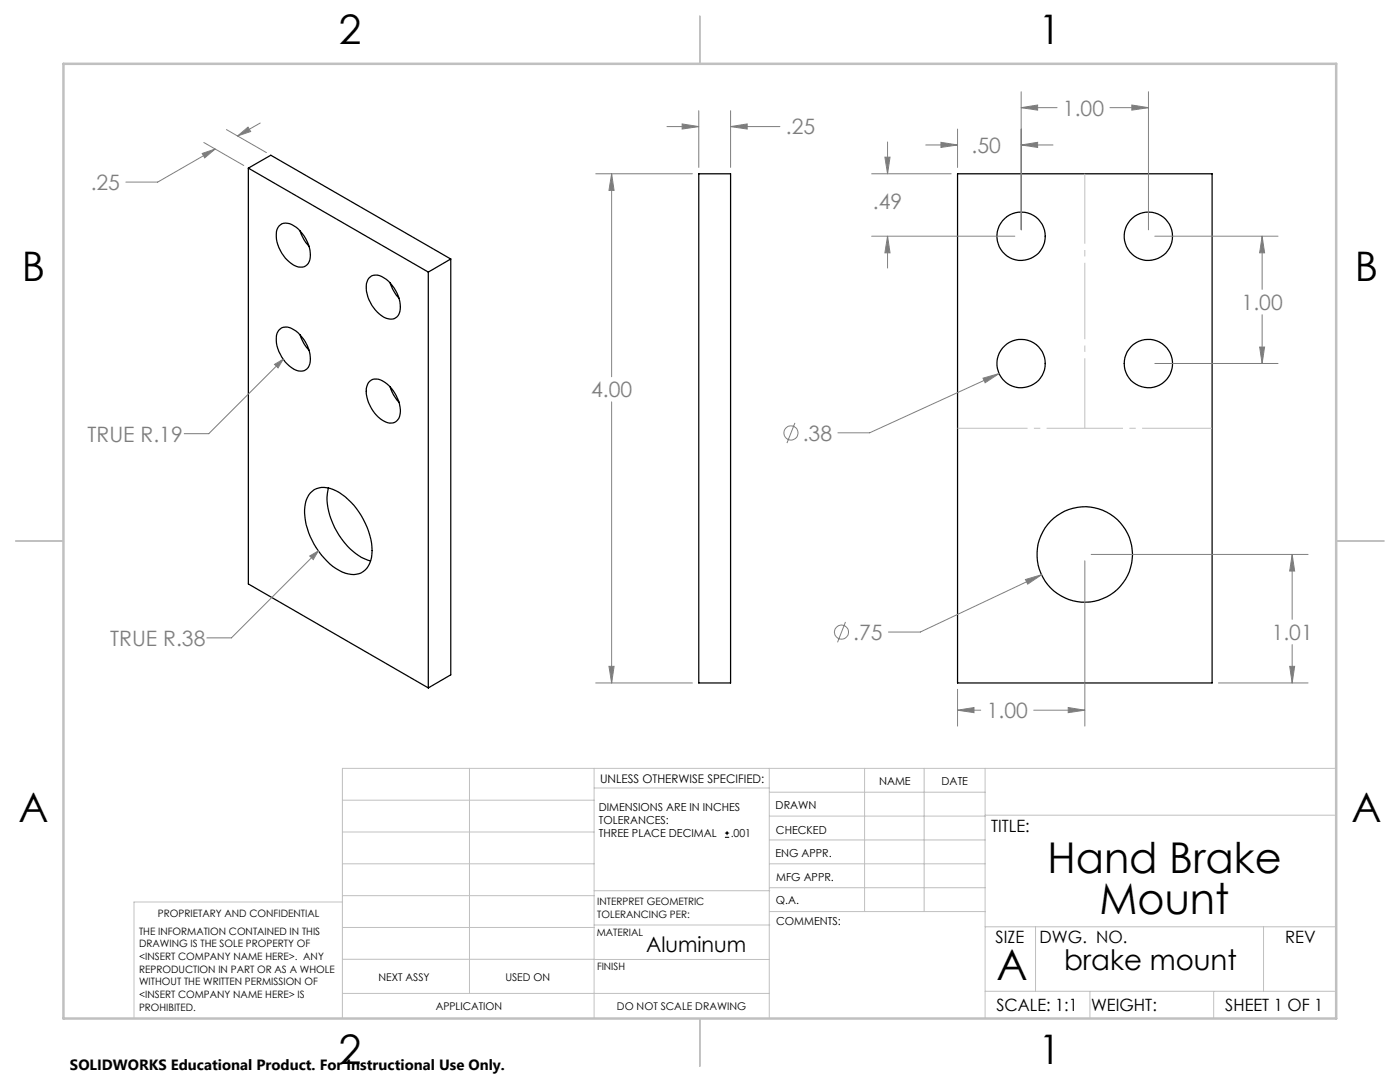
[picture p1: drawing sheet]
<svg xmlns="http://www.w3.org/2000/svg" width="279mm" height="216mm" viewBox="0 0 279 216" stroke-linecap="round" stroke-linejoin="round" font-family="sans-serif">
<g fill="none" stroke="#000" stroke-width=".25">
<path d="M49.6 33.5l35.9 20.8M49.6 33.5v83l35.9 20.8M49.6 33.5l4.4-2.5 36 20.7M139.5 34.7h6.3v101.6h-6.3zM191.1 34.7h50.8v101.6h-50.8zM55.7 45.1a2.19 2.19 0 0 1 2.9-.1 7.1 7.1 0 0 1 3.2 6.8 1.97 1.97 0 0 1-3.2 1.1 7.2 7.2 0 0 1-3.3-7.1zM59.9 46.1l.8 1.8 1 1.2M73.6 55.5a2.2 2.2 0 0 1 3-.1 7.1 7.1 0 0 1 3.2 6.8 1.9 1.9 0 0 1-2.8 1.3 7.1 7.1 0 0 1-3.9-6.9zM77.9 56.4l.5 1.3 1.2 1.8M85.5 54.3v83M90 51.7l-4.5 2.6M90 51.7v83l-4.5 2.6"/>
<path d="M55.7 65.9a2.19 2.19 0 0 1 2.9-.1 7.1 7.1 0 0 1 3.2 6.8 1.97 1.97 0 0 1-3.2 1.1 7.4 7.4 0 0 1-3.4-6.7zM59.9 66.8l.8 1.9 1 1.2M73.8 76.1a2.39 2.39 0 0 1 3 .2 7 7 0 0 1 2.9 6.8 2.03 2.03 0 0 1-3.3 .8 7.2 7.2 0 0 1-3.2-6.8zM77.9 77.2l.6 1.6 1.1 1.5M61.9 98.4a4 4 0 0 1 5.2-.5 14.5 14.5 0 0 1 7.1 12.6 3.9 3.9 0 0 1-5.9 3.6 14.3 14.3 0 0 1-7.4-13.1l.2-1.2zM65.5 97.4a12.1 12.1 0 0 0 2.1 9.4 11.8 11.8 0 0 0 6.3 5.1"/>
<circle cx="203.8" cy="47.1" r="4.8"/>
<circle cx="229.2" cy="47.1" r="4.8"/>
<circle cx="203.8" cy="72.5" r="4.8"/>
<circle cx="229.2" cy="72.5" r="4.8"/>
<circle cx="216.5" cy="110.6" r="9.5"/>
</g>
<g fill="none" stroke="#808080" stroke-width=".2">
<path d="M203.8 18.3v27.6M229.2 18.3v27.6M40.4 30.6l2.5-.9-2 1.8zM40.7 28.4l7.9 4.6M42.9 29.7l-11.4 6.6h-6.4M45.2 25.9l8 4.5M47.4 27.1l2.1-1.7 .5 .8zM51.9 24.6l-4.5 2.5M118.9 34.7h19.3M122.1 34.7l.5 3.3h-1.1zM122.1 34.7v40.5M133.1 25.3h6.4"/>
<path d="M136.1 24.7l3.4 .6-3.4 .5zM139.5 22.1v11.3M145.8 25.3l3.3-.6v1.1zM145.8 22.1v11.3M145.8 25.3h9.8M174 34.7h15.8M176.6 31.4h1l-.5 3.3zM177.1 28.3v6.4M184.7 28.9h6.4M187.8 28.4l3.3 .5-3.3 .5zM191.1 25.8v7.6M203.8 28.9l3.3-.5v1z"/>
<path d="M203.8 21.5l3.3-.5v1zM203.8 28.9h6.3M203.8 21.5h7.2M221.5 21.5h7.7M225.9 21l3.3 .5-3.3 .5zM174 47.1h28.5M177.1 47.1l.5 3.3h-1zM177.1 47.1v6.4M230.5 47.1h24.6M251.9 47.1l.5 3.3h-1zM251.9 47.1v10.6M54.8 72.7l1.7-1-1 1.7z"/>
<path d="M56.5 71.7l-14.8 14.8h-4.9M196.2 75.5l3.2-1-2.8 1.9zM199.4 74.5l-25.8 11.9h-6.4M230.5 72.5h24.6M251.4 69.3h1l-.5 3.2zM251.9 62.8v9.7M122.1 80.2v56.1M158.6 84.4l-1.5 4M61.8 110.9l1.7-1-1 1.8zM63.5 109.9l-17.3 17.4h-4.9M204.6 115.6l3.3-.9-2.8 1.9zM207.9 114.7l-24.2 11.4h-6.4"/>
<path d="M216.5 111.9v33M217.8 110.6h43.3M257.9 110.6l.5 3.3h-1zM257.9 110.6v13M118.9 136.3h19.3M121.5 133h1.1l-.5 3.3zM168.7 124.1l-1.6 4.1M191.1 137.5v7.4M243.2 136.3h17.9M257.4 133h1l-.5 3.3zM257.9 128.6v7.7M191.1 141.7l3.3-.5v1z"/>
<path d="M191.1 141.7h4.6M206.3 141.7h10.2M213.2 141.2l3.3 .5-3.3 .5z"/>
<circle cx="157.9" cy="86.4" r="1.42"/>
<circle cx="167.9" cy="126.1" r="1.4"/>
</g>
<path d="M144.7 167.1h.8M144.7 166.2h.8M145.1 165.8v.9" fill="none" stroke="#000" stroke-width=".2"/>
<path d="M191.1 85.5h50.8M216.5 85.5v-50.8" fill="none" stroke="#c0c0c0" stroke-width=".2" stroke-dasharray="15.2 1.3 1.3 1.3" stroke-dashoffset="1.3" stroke-linecap="butt"/>
<g fill="none" stroke="#c0c0c0" stroke-width=".2">
<path d="M68.3 159.7h50.3M93.7 153.3v44.9M118.6 153.3v49.9M118.6 157.2h34.9M153.5 153.3v49.9M153.5 158.1h43.1M172.5 153.3v28.6M184.4 153.3v28.6M196.6 153.3v49.9M266.7 153.3h-198.4v49.9M68.3 178.7h50.3M68.3 172.4h50.3"/>
<path d="M68.3 166h50.3M68.3 180h-41.6v23.2M118.6 177.7h35M153.5 167.6h43.1M153.5 162.8h43.1M153.5 172.4h43.1M153.5 177.1h43.1M196.6 162.7h70.1M68.3 198.2h85.2M68.3 191.4l85.2 .1M68.3 185.1h50.3M118.6 184.6h35"/>
<path d="M153.6 181.9h43M196.6 197.8h70.1M196.6 184.9h70.1M206.7 184.9v12.9M217.5 197.8v5.4M242.2 197.8v5.4M252.2 184.9v12.9"/>
</g>
<path d="M139.7 3.2v9.5M3.1 107.9h9.6M266.7 107.9h9.5M139.7 203.2v9.6" fill="none" stroke="#c0c0c0" stroke-width=".25"/>
<path d="M12.7 12.7h254v190.5h-254z" fill="none" stroke="#c0c0c0" stroke-width=".5"/>
<path d="M204.6 115.6l.5 1 2.8-1.9zM196.2 75.5l.4 .9 2.8-1.9zM203.8 28.9l3.3-.5v1zM187.8 28.4l3.3 .5-3.3 .5zM177.1 47.1l.5 3.3h-1zM176.6 31.4h1l-.5 3.3zM251.9 47.1l.5 3.3h-1zM251.4 69.3h1l-.5 3.2zM203.8 21.5l3.3-.5v1zM225.9 21l3.3 .5-3.3 .5zM257.9 110.6l.5 3.3h-1zM257.4 133h1l-.5 3.3zM213.2 141.2l3.3 .5-3.3 .5zM191.1 141.7l3.3-.5v1zM121.5 133h1.1l-.5 3.3zM122.1 34.7l.5 3.3h-1.1zM145.8 25.3l3.3-.6v1.1zM136.1 24.7l3.4 .6-3.4 .5zM40.4 30.6l2.5-.9-2 1.8zM47.4 27.1l2.1-1.7 .5 .8zM61.8 110.9l.7 .8 1-1.8zM54.8 72.7l.7 .7 1-1.7z" fill="#808080"/>
<g font-size="8.5">
<text x="209" y="174.2">Hand Brake</text>
<text x="219.4" y="182.3">Mount</text>
<text x="198.9" y="195.5">A</text>
</g>
<g font-size="8.1">
<text x="67.6" y="8.9">2</text>
<text x="207.3" y="8.9">1</text>
<text x="4.4" y="56.2">B</text>
<text x="270.4" y="56.2">B</text>
<text x="3.7" y="164.1">A</text>
<text x="269.7" y="164.1">A</text>
<text x="67.6" y="212.4">2</text>
<text x="207.3" y="212.4">1</text>
</g>
<text font-size="5.6" x="212.4" y="193.5">brake mount</text>
<g font-size="4.2" fill="#808080">
<text x="212.1" y="23.1">1.00</text>
<text x="156.8" y="26.8">.25</text>
<text x="193.9" y="30.5">.50</text>
<text x="18.1" y="37.9">.25</text>
<text x="174.2" y="41.7">.49</text>
<text x="247.8" y="61.9">1.00</text>
<text x="118" y="79.3">4.00</text>
<text x="17.4" y="88.1">TRUE R.19</text>
<text x="160.2" y="87.9">.38</text>
<text x="22" y="128.9">TRUE R.38</text>
<text x="170.3" y="127.7">.75</text>
<text x="253.8" y="127.7">1.01</text>
<text x="196.9" y="143.3">1.00</text>
</g>
<text font-size="4.2" x="128.9" y="190.1">Aluminum</text>
<g font-size="3.4">
<text x="197.8" y="166">TITLE:</text>
<text x="198.7" y="188.1">SIZE</text>
<text x="207.5" y="188.1">DWG. NO.</text>
<text x="256.5" y="188.2">REV</text>
<text x="198.8" y="201.7">SCALE: 1:1</text>
<text x="217.7" y="201.8">WEIGHT:</text>
<text x="244.5" y="201.7">SHEET 1 OF 1</text>
</g>
<text font-size="3" x="14" y="213.5">SOLIDWORKS Educational Product. For Instructional Use Only.</text>
<text font-size="2.4" x="119.8" y="156.2">UNLESS OTHERWISE SPECIFIED:</text>
<g font-size="2.2">
<text x="119.5" y="161.8">DIMENSIONS ARE IN INCHES</text>
<text x="154.8" y="161.4">DRAWN</text>
<text x="175.4" y="156.6">NAME</text>
<text x="187.9" y="156.7">DATE</text>
<text x="119.5" y="164.4">TOLERANCES:</text>
<text x="119.5" y="167.1">THREE PLACE DECIMAL</text>
<text x="145.8" y="167.1">.001</text>
<text x="154.9" y="166.3">CHECKED</text>
<text x="154.8" y="171">ENG APPR.</text>
<text x="154.9" y="175.7">MFG APPR.</text>
<text x="154.9" y="180.4">Q.A.</text>
<text x="154.9" y="184.6">COMMENTS:</text>
</g>
<g font-size="2.1">
<text x="75.5" y="195.7">NEXT ASSY</text>
<text x="100.9" y="195.7">USED ON</text>
<text x="86.9" y="201.5">APPLICATION</text>
<text x="123.1" y="201.6">DO NOT SCALE DRAWING</text>
</g>
<g font-size="2">
<text x="31.5" y="182.9">PROPRIETARY AND CONFIDENTIAL</text>
<text x="119.2" y="180.6">INTERPRET GEOMETRIC</text>
<text x="119.2" y="183.1">TOLERANCING PER:</text>
<text x="27.8" y="186.5">THE INFORMATION CONTAINED IN THIS</text>
<text x="27.8" y="189">DRAWING IS THE SOLE PROPERTY OF</text>
<text x="27.8" y="191.6">&lt;INSERT COMPANY NAME HERE&gt;. ANY</text>
<text x="119.1" y="186.7">MATERIAL</text>
<text x="27.8" y="194.1">REPRODUCTION IN PART OR AS A WHOLE</text>
<text x="27.8" y="196.6">WITHOUT THE WRITTEN PERMISSION OF</text>
<text x="119.1" y="193.5">FINISH</text>
<text x="27.8" y="199.1">&lt;INSERT COMPANY NAME HERE&gt; IS</text>
<text x="27.8" y="201.7">PROHIBITED.</text>
</g>
</svg>
